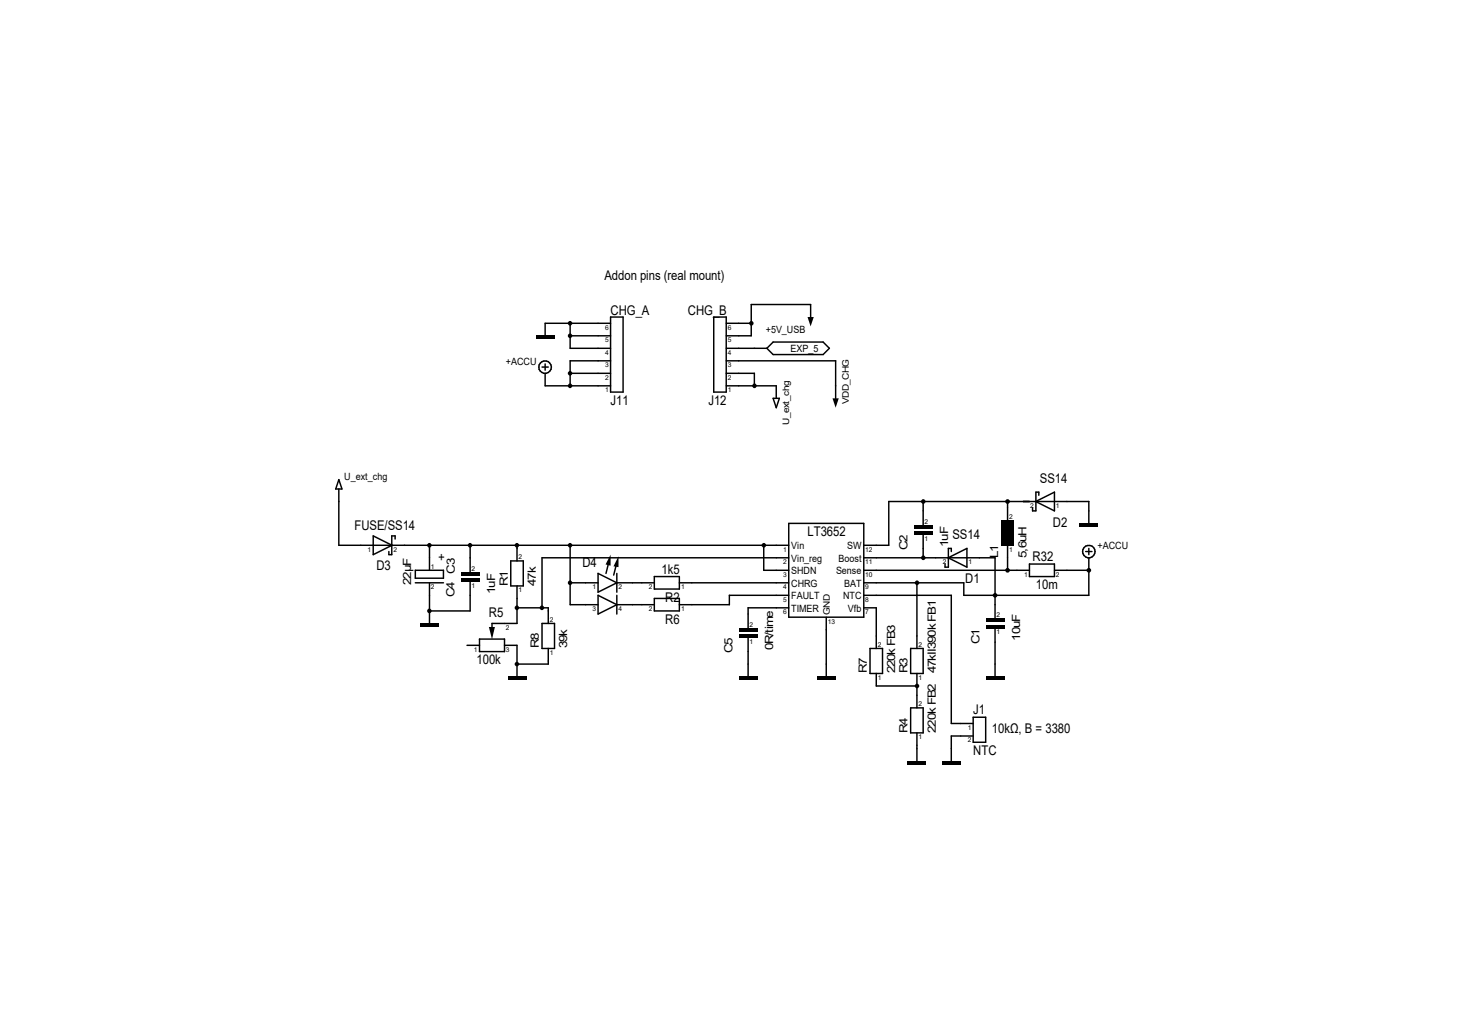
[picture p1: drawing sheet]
<svg xmlns="http://www.w3.org/2000/svg" width="297mm" height="210mm" viewBox="0 0 297 210" stroke-linecap="round" stroke-linejoin="round" font-family="sans-serif">
<g fill="none" stroke="#000" stroke-width=".3">
<path d="M110.1 74.5h1.3M110.7 73.9v1.3M110.7 75.8v2.6h13.3M115.8 65.7v5h8.2M115.8 75.8h8.2M115.8 68.2h8.2M124 65.7h-13.3v2.5M124 73.3h-8.2v5.1M124 64.4h2.6v15.2h-2.6zM145 64.4h2.5v15.2h-2.5zM147.5 73.3h22.3v7.6M147.5 78.4h10.2v2.5"/>
<path d="M147.5 70.7h8.3M147.5 75.8h5.7v2.6M147.5 65.7h5.1M155.8 70.7l1.3-1.2h10.1l1.3 1.2-1.3 1.3h-10.1zM164.7 64.4v-2.6h-12.1v6.4h-5.1M68.8 99.3v11.4h91.4M68.8 97.4l.7 1.9h-1.3zM157.1 80.9h1.2l-.6 1.9zM75.8 108.8l3.8 1.9-3.8 1.9zM80.3 109.5v-.7h-.7v3.8h-.6v-.6M84.4 118.4h5.7M84.4 115.8h5.7v1.6h-5.7z"/>
<path d="M87.2 110.7v5.1M87.2 118.4v8.2M95.5 118.1v6h-8.3M95.5 110.7v5.5M103.8 113.9h2.5v5.1h-2.5zM105 119v7.6h-5.1v.9M105 110.7v3.2M115.8 110.7v12.1h5.7M115.8 118.4h5.7M121.5 116.5l3.8 1.9-3.8 1.9zM123.7 113.9l-.6 2.6M125.3 118.4h7.6"/>
<path d="M125.3 116.5v3.8M125.3 114.3l-.6 2.5M132.9 117.1h5.1v2.5h-5.1zM138 118.4h22.2M155.2 110.7v5.1h5M160.2 113.3h-50.1v10.1M160.2 106.3h15.3v19h-15.3zM175.5 113.3h26.6v12.4M175.5 115.8h33.6M186.3 118.4v13.3M187.5 101.9v4.7M187.5 108.5v4.8"/>
<path d="M192.6 113.3l3.8-1.9v3.8zM193.3 112v-.6h-.6v3.8h-.7v-.6M204.7 101.9v3.8M204.7 110.7v5.1M209.1 114.6h5.1v2.5h-5.1zM210.4 101.9l3.8-2v3.9zM211 100.6v-.7h-.6v3.9h-.6v-.7M214.2 115.8h7M220.6 112h1.2M221.2 106.3v-4.4h-40.6v8.8h-5.1M221.2 113.3v7.6h-25.4v-2.5h-20.3M221.2 111.4v1.2"/>
<path d="M94.9 131.1h2.5M97.4 129.8h5.1v2.5h-5.1zM102.5 131.1h2.5v6.3M105 123.4h6.4v3.2M110.1 126.6h2.5v5.1h-2.5zM111.4 131.7v3.2h-6.4M121.5 120.9l3.8 1.9-3.8 1.9zM125.3 122.8h7.6M125.3 120.9v3.8M132.9 121.5h5.1v2.6h-5.1zM152 129.5v7.9M160.2 120.9h-12v1.9h-10.2"/>
<path d="M160.2 123.4h-8.2v4.2M167.9 125.3v12.1M175.5 123.4h2.5v8.3M175.5 120.9h17.8v26h4.4M176.7 131.7h2.6v5.1h-2.6zM178 136.8v2.5h8.3M185 131.7h2.5v5.1h-2.5zM186.3 136.8v7M202.1 127.6v9.8M185 143.8h2.5v5h-2.5zM186.3 148.8v5.8M197.7 149.5h-4.4v5.1"/>
<path d="M197.7 145.7h2.5v5h-2.5z"/>
<circle cx="110.7" cy="74.6" r="1.27"/>
<circle cx="221.2" cy="112" r="1.26"/>
</g>
<g fill="#000">
<path d="M164 64.4h1.3l-.6 1.9zM169.1 80.9h1.3l-.6 1.9zM124 112.6v2.3l-1-.3zM125.6 113v2.2l-1-.2zM99.3 127.3h1.2l-.6 2.5z"/>
<path d="M108.8 68.2h3.8v.6h-3.8z" fill-rule="evenodd"/>
<path d="M93.6 116.2h3.8v.6h-3.8z" fill-rule="evenodd"/>
<path d="M93.6 117.4h3.8v.7h-3.8z" fill-rule="evenodd"/>
<path d="M185.6 106.6h3.8v.7h-3.8z" fill-rule="evenodd"/>
<path d="M185.6 107.9h3.8v.6h-3.8z" fill-rule="evenodd"/>
<path d="M203.4 105.7h2.6v5h-2.6z" fill-rule="evenodd"/>
<path d="M219.3 106.3h3.8v.6h-3.8z" fill-rule="evenodd"/>
<path d="M85.3 126.6h3.9v.7h-3.9z" fill-rule="evenodd"/>
<path d="M103.1 137.4h3.8v.6h-3.8z" fill-rule="evenodd"/>
<path d="M150.1 127.6h3.8v.6h-3.8z" fill-rule="evenodd"/>
<path d="M150.1 128.9h3.8v.6h-3.8z" fill-rule="evenodd"/>
<path d="M150.1 137.4h3.8v.6h-3.8z" fill-rule="evenodd"/>
<path d="M165.9 137.4h3.9v.6h-3.9z" fill-rule="evenodd"/>
<path d="M200.2 137.4h3.8v.6h-3.8z" fill-rule="evenodd"/>
<path d="M200.2 125.7h3.8v.6h-3.8z" fill-rule="evenodd"/>
<path d="M200.2 127h3.8v.6h-3.8z" fill-rule="evenodd"/>
<path d="M184.4 154.6h3.8v.6h-3.8z" fill-rule="evenodd"/>
<path d="M191.3 154.6h3.9v.6h-3.9z" fill-rule="evenodd"/>
<circle cx="115.8" cy="65.7" r=".47"/>
<circle cx="115.8" cy="78.4" r=".47"/>
<circle cx="115.8" cy="68.2" r=".47"/>
<circle cx="115.8" cy="75.8" r=".47"/>
<circle cx="152.6" cy="65.7" r=".47"/>
<circle cx="153.3" cy="78.4" r=".47"/>
<circle cx="87.2" cy="110.7" r=".47"/>
<circle cx="95.5" cy="110.7" r=".47"/>
<circle cx="105" cy="110.7" r=".47"/>
<circle cx="115.8" cy="110.7" r=".47"/>
<circle cx="115.8" cy="118.4" r=".47"/>
<circle cx="155.2" cy="110.7" r=".47"/>
<circle cx="186.3" cy="118.4" r=".47"/>
<circle cx="187.5" cy="113.3" r=".47"/>
<circle cx="187.5" cy="101.9" r=".47"/>
<circle cx="204.7" cy="101.9" r=".48"/>
<circle cx="204.7" cy="115.8" r=".48"/>
<circle cx="221.2" cy="115.8" r=".48"/>
<circle cx="87.2" cy="124.1" r=".47"/>
<circle cx="105" cy="134.9" r=".47"/>
<circle cx="105" cy="123.4" r=".47"/>
<circle cx="110.1" cy="123.4" r=".47"/>
<circle cx="186.3" cy="139.3" r=".47"/>
<circle cx="202.1" cy="120.9" r=".48"/>
</g>
<g font-size="2.7">
<text x="122.8" y="56.8">Addon pins (real mount)</text>
<text x="124" y="63.9">CHG_A</text>
<text x="139.8" y="63.9">CHG_B</text>
<text x="124" y="82.3">J11</text>
<text x="143.9" y="82.3">J12</text>
<text x="211.3" y="98.1">SS14</text>
<text x="72" y="107.6">FUSE/SS14</text>
<text x="213.9" y="107">D2</text>
<text x="164.1" y="108.8">LT3652</text>
<text x="193.5" y="109.6">SS14</text>
<text x="209.8" y="113.9">R32</text>
<text x="76.5" y="115.8">D3</text>
<text x="118.3" y="115.2">D4</text>
<text x="134.4" y="116.5">1k5</text>
<text x="196.1" y="118.4">D1</text>
<text x="210.4" y="119.6">10m</text>
<text x="99.3" y="125.3">R5</text>
<text x="135.1" y="122.3">R2</text>
<text x="135.1" y="126.7">R6</text>
<text x="96.8" y="134.9">100k</text>
<text x="197.7" y="145">J1</text>
<text x="201.5" y="148.8">10kΩ, B = 3380</text>
<text x="197.7" y="153.3">NTC</text>
</g>
<g font-size="2.3">
<text x="90.5" y="114" transform="rotate(-90 90.5 114)">+</text>
<text x="184.4" y="111.7" transform="rotate(-90 184.4 111.7)">C2</text>
<text x="192.6" y="111.1" transform="rotate(-90 192.6 111.1)">1uF</text>
<text x="202.8" y="113.3" transform="rotate(-90 202.8 113.3)">L1</text>
<text x="208.5" y="113.3" transform="rotate(-90 208.5 113.3)">5,6uH</text>
<text x="83.5" y="118.8" transform="rotate(-90 83.5 118.8)">22µF</text>
<text x="103.1" y="119" transform="rotate(-90 103.1 119)">R1</text>
<text x="108.8" y="119" transform="rotate(-90 108.8 119)">47k</text>
<text x="92.3" y="121.2" transform="rotate(-90 92.3 121.2)">C4 C3</text>
<text x="100.6" y="120.6" transform="rotate(-90 100.6 120.6)">1uF</text>
<text x="109.5" y="131.7" transform="rotate(-90 109.5 131.7)">R8</text>
<text x="115.2" y="131.7" transform="rotate(-90 115.2 131.7)">39k</text>
<text x="199" y="130.8" transform="rotate(-90 199 130.8)">C1</text>
<text x="207.2" y="130.1" transform="rotate(-90 207.2 130.1)">10uF</text>
<text x="148.8" y="132.7" transform="rotate(-90 148.8 132.7)">C5</text>
<text x="157.1" y="132" transform="rotate(-90 157.1 132)">0R/time</text>
<text x="176.1" y="136.8" transform="rotate(-90 176.1 136.8)">R7</text>
<text x="181.8" y="136.8" transform="rotate(-90 181.8 136.8)">220k FB3</text>
<text x="184.4" y="136.8" transform="rotate(-90 184.4 136.8)">R3</text>
<text x="190.1" y="136.8" transform="rotate(-90 190.1 136.8)">47kII390k FB1</text>
<text x="184.4" y="148.8" transform="rotate(-90 184.4 148.8)">R4</text>
<text x="190.1" y="148.8" transform="rotate(-90 190.1 148.8)">220k FB2</text>
</g>
<g font-size="2">
<text x="155.6" y="67.7">+5V_USB</text>
<text x="160.6" y="71.5">EXP_5</text>
<text x="102.8" y="74">+ACCU</text>
<text x="69.9" y="97.5">U_ext_chg</text>
<text x="160.7" y="111.5">Vin</text>
<text x="172.1" y="111.5">SW</text>
<text x="223" y="111.5">+ACCU</text>
<text x="160.7" y="119.1">CHRG</text>
<text x="160.7" y="116.6">SHDN</text>
<text x="160.7" y="114">Vin_reg</text>
<text x="169.8" y="116.6">Sense</text>
<text x="170.3" y="114">Boost</text>
<text x="171.5" y="119.1">BAT</text>
<text x="160.7" y="124.2">TIMER</text>
<text x="160.7" y="121.7">FAULT</text>
<text x="171.3" y="121.7">NTC</text>
<text x="172.2" y="124.2">Vfb</text>
</g>
<g font-size="1.8">
<text x="172.4" y="82" transform="rotate(-90 172.4 82)">VDD_CHG</text>
<text x="160.3" y="86.2" transform="rotate(-90 160.3 86.2)">U_ext_chg</text>
<text x="168.6" y="124.8" transform="rotate(-90 168.6 124.8)">GND</text>
</g>
<g font-size="1.4">
<text x="122.9" y="67">6</text>
<text x="122.9" y="69.5">5</text>
<text x="147.9" y="67">6</text>
<text x="147.9" y="69.5">5</text>
<text x="122.9" y="72.1">4</text>
<text x="122.9" y="74.6">3</text>
<text x="122.9" y="77.1">2</text>
<text x="147.9" y="72.1">4</text>
<text x="147.9" y="74.6">3</text>
<text x="147.9" y="77.1">2</text>
<text x="122.9" y="79.7">1</text>
<text x="147.9" y="79.7">1</text>
<text x="187.8" y="106.3">2</text>
<text x="205" y="105.4">2</text>
<text x="209.3" y="103.2">2</text>
<text x="214.5" y="103.2">1</text>
<text x="74.7" y="112.1">1</text>
<text x="79.9" y="112.1">2</text>
<text x="105.3" y="113.6">2</text>
<text x="159.1" y="112.1">1</text>
<text x="175.8" y="112.1">12</text>
<text x="187.8" y="109.8">1</text>
<text x="205" y="112.1">1</text>
<text x="87.5" y="119.7">2</text>
<text x="87.5" y="115.5">1</text>
<text x="95.8" y="115.9">2</text>
<text x="95.8" y="119.3">1</text>
<text x="120.4" y="119.7">1</text>
<text x="125.6" y="119.7">2</text>
<text x="131.8" y="119.7">2</text>
<text x="138.3" y="119.7">1</text>
<text x="159.1" y="119.7">4</text>
<text x="159.1" y="117.1">3</text>
<text x="159.1" y="114.6">2</text>
<text x="175.8" y="114.6">11</text>
<text x="175.8" y="117.1">10</text>
<text x="175.8" y="119.7">9</text>
<text x="191.5" y="114.6">2</text>
<text x="196.7" y="114.6">1</text>
<text x="208" y="117.1">1</text>
<text x="214.5" y="117.1">2</text>
<text x="105.3" y="120.3">1</text>
<text x="120.4" y="124.1">3</text>
<text x="125.6" y="124.1">4</text>
<text x="131.8" y="124.1">2</text>
<text x="138.3" y="124.1">1</text>
<text x="159.1" y="124.8">6</text>
<text x="159.1" y="122.2">5</text>
<text x="175.8" y="122.2">8</text>
<text x="175.8" y="124.8">7</text>
<text x="202.4" y="125.4">2</text>
<text x="102.8" y="127.9">2</text>
<text x="111.7" y="126.3">2</text>
<text x="152.3" y="127.3">2</text>
<text x="152.3" y="130.8">1</text>
<text x="168.1" y="126.7">13</text>
<text x="178.3" y="131.4">2</text>
<text x="186.6" y="131.4">2</text>
<text x="202.4" y="128.9">1</text>
<text x="96.3" y="132.4">1</text>
<text x="102.8" y="132.4">3</text>
<text x="111.7" y="133">1</text>
<text x="178.3" y="138.1">1</text>
<text x="186.6" y="143.5">2</text>
<text x="186.6" y="138.1">1</text>
<text x="196.6" y="148.3">1</text>
<text x="186.6" y="150.2">1</text>
<text x="196.6" y="150.8">2</text>
</g>
</svg>
